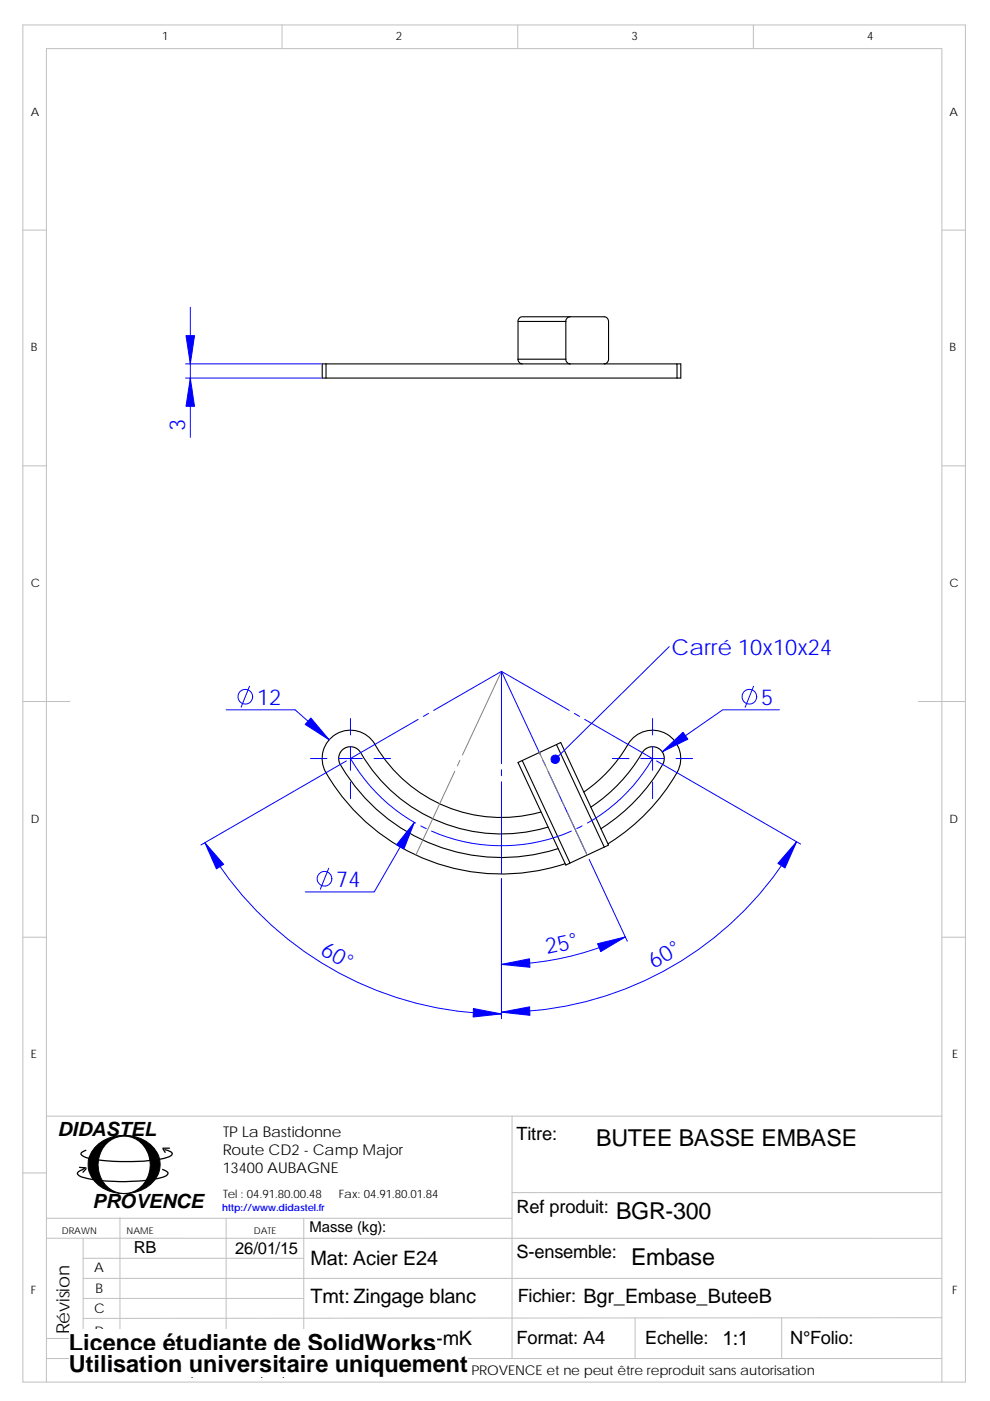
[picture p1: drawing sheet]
<svg xmlns="http://www.w3.org/2000/svg" width="210mm" height="297mm" viewBox="0 0 210 297" stroke-linecap="round" stroke-linejoin="round" font-family="sans-serif">
<g fill="none" stroke="#c0c0c0" stroke-width=".21">
<path d="M4.8 5.3h200v287.7h-200zM59.8 5.3v5M109.8 5.3v5M159.8 5.3v5M4.8 48.8h5M199.8 48.8h5M4.8 98.8h5M199.8 98.8h5M4.8 148.7h10M194.8 148.7h10M4.8 198.7h5M199.8 198.7h5"/>
<path d="M9.8 236.6h190M108.6 236.6v51.4M4.8 248.7h5M9.8 258.3h98.8M25.4 258.2v29.7M48 258.3v29.7M64.4 258.3v29.7M108.6 252.9h91.2M9.8 262.5l190 .1M17.6 275.3h46.8M17.6 266.8h46.8M17.6 271h182.2"/>
<path d="M17.6 262.5v25.5M134.7 279.4v8.6M165.8 279.4v8.6M199.8 279.4l-182.2 .1M9.8 293v-282.7h190v282.7M9.8 283.8h54.6M9.8 288h190"/>
</g>
<g fill="none" stroke="#000" stroke-width=".23">
<path d="M69.2 77.2h59M69.2 77.2v3M69.2 77.2h-.9v3h.9M109.9 76.2h10.1M109.9 76.2l.2 .6 .7 .4M120 76.2l.3 .6 .6 .4M120 68.2v8M120 68.2h-10.1v8M120.9 67.2l-.6 .3-.3 .7M120.9 67.2h7.4a.97 .97 0 0 1 .8 1v8.1a.96 .96 0 0 1-.9 .9M120.9 67.2h-10.1l-.7 .3-.2 .7M128.2 77.2h15.4v3"/>
<path d="M143.6 77.2h.8v3h-.8M69.2 80.2h74.4M118 157.9l10.2 21.7M118 157.9l.9-.5 10.2 21.8-.9 .4M118 157.9l-7.2 3.3M136.2 159.6a34.8 34.8 0 0 1-10.9 11.5M136.2 159.6l.7-.8 .8-.4 1-.1 .9 .3 .7 .6 .5 .9 .1 1-.3 1M109.9 161.6l.9-.4 10.1 21.8-.9 .4zM114.8 172.2a31 31 0 0 1-35.3-14.5 6 6 0 0 0-8.5-1.9 6 6 0 0 0-1.6 8.5 43 43 0 0 0 50.5 18.8M116.3 175.4a34.9 34.9 0 0 1-40.2-16.4l-.6-.4-.9-.3-.9 .1-.9 .4-.5 .6-.4 .7-.1 1 .2 .7a39.5 39.5 0 0 0 46.4 18.1M123.8 167.9a33.6 33.6 0 0 0 10-10.9 6 6 0 0 1 8.1-1.1 6 6 0 0 1 1.6 8 43.1 43.1 0 0 1-14.6 15M128.2 179.6l-7.3 3.4"/>
<path d="M140.5 162.1a39.5 39.5 0 0 1-13.1 13.6"/>
</g>
<path d="M106.4 142.3l-8.3 17.8M114.4 159.6l4.3 9.1M96.5 163.5l-8.3 17.8M97.5 161.2l-.5 1.2M119.2 169.8l.5 1.2M120.3 172.1l4.2 9.2" fill="none" stroke="#808080" stroke-width=".21"/>
<g fill="none" stroke="#00f" stroke-width=".21">
<path d="M39.3 77.2h28.9M40.4 65.2v27.5M39.3 80.2h28.9M141.9 137.1l-24.1 23.9M48 150.5h14.6l7.2 6.4M52.9 145.5l-1.8 4.4M74.3 152.3v3.5M74.3 158.3v5M88.7 152.5l-14.4 8.3a37.2 37.2 0 0 0 13.8 13.7M90.9 151.3l-1.1 .6M106.4 142.3l8.2 17.8M106.4 142.3v19.6"/>
<path d="M106.4 142.3l-14.4 8.3M106.4 142.3l14.3 8.3M121.8 151.3l1.1 .6M124 152.5l14.4 8.3a37 37 0 0 1-13.8 13.7M138.4 152.3v3.5M138.4 158.3v5M159.8 145.5l-1.7 4.4M165.3 150.5h-12l-12.8 8.9M43.5 178.7a72.7 72.7 0 0 0 62.9 36.3M65.8 160.8h3.5M71.8 160.8h5M73.5 161.3l-30.9 17.9"/>
<path d="M74.3 165.8v3.5M79.3 160.8h3.5M87.9 174.4l-8.5 14.7h-14.6M89.3 175.1l1.1 .6M91.5 176.2a36.9 36.9 0 0 0 29.7 0M106.4 163.2v1.3M106.4 165.7v19.6M115.2 161.2l.5 1.2M116.2 163.5l8.3 17.8M123.5 175.1l-1.2 .6M129.9 160.8h3.5M135.9 160.8h5"/>
<path d="M138.4 165.8v3.5M139.3 161.3l30.5 17.7M143.4 160.8h3.5M169 178.5a72.3 72.3 0 0 1-62.6 36.1M69.7 184.1l-1.8 4.4M106.4 186.3v29.7M125 182.2l8.1 17.4M132.6 198.6a61.6 61.6 0 0 1-26.2 5.9"/>
<circle cx="52" cy="147.7" r="1.56"/>
<circle cx="158.9" cy="147.7" r="1.56"/>
<circle cx="68.8" cy="186.3" r="1.55"/>
</g>
<g fill="#00f" stroke="#00f" stroke-width=".21">
<path d="M43.5 178.7l3.9 4.5-1.5 1z" fill-rule="evenodd"/>
<path d="M100.4 213.8l6 1.2-6 .6z" fill-rule="evenodd"/>
<path d="M106.4 214.6l5.9-1.1 .1 1.8z" fill-rule="evenodd"/>
<path d="M169 178.5l-2.5 5.5-1.5-1z" fill-rule="evenodd"/>
<path d="M87.9 174.4l-2.2 5.6-1.6-.9z" fill-rule="evenodd"/>
<path d="M126.7 200.1l5.9-1.5-5.2 3.2z" fill-rule="evenodd"/>
<path d="M65.9 152.2l3.9 4.7-5.1-3.3z" fill-rule="evenodd"/>
<path d="M106.4 204.5l5.9-1.2 .1 1.8z" fill-rule="evenodd"/>
<path d="M140.5 159.4l4.4-4.1 1 1.4z" fill-rule="evenodd"/>
<path d="M117.1 160.4a.9 .9 0 0 1 1.3-.1 .9 .9 0 0 1 0 1.3 .9 .9 0 0 1-1.3 0l.7-.6-.7 .6a.93 .93 0 0 1 0-1.2z" fill-rule="evenodd"/>
<path d="M39.5 71.2h1.8l-.9 6z" fill-rule="evenodd"/>
<path d="M40.4 80.2l.9 5.9h-1.8z" fill-rule="evenodd"/>
</g>
<path d="M20.7 242.7a8.7 8.7 0 0 1 12.3 1.2 5.4 5.4 0 0 1-1.7 7.7 8.8 8.8 0 0 1-11.5-1.5 5.3 5.3 0 0 1 .9-7.4z" fill-rule="evenodd" fill="#000" stroke="#000" stroke-width=".21"/>
<path d="M22.3 242.8a5.3 5.3 0 0 1 9.3 2.2 6.1 6.1 0 0 1-4.8 8 5.8 5.8 0 0 1-5.9-7l.3-1.3 .5-1z" fill-rule="evenodd" fill="#fff" stroke="#000" stroke-width=".21"/>
<path d="M16.9 247.5l1.3 .1M18 247.6l-.4 .3a1.36 1.36 0 0 0-1.2 1 1.97 1.97 0 0 0 1.5 .8 39.1 39.1 0 0 0 16.8-.2l.5-.2 .4-.4a1.2 1.2 0 0 0-1.1-1M18.2 247.8l-.6 .7M34.6 243.6l.4 .7M34.6 243.4h1.3M35 243.8a2.01 2.01 0 0 1 1.5 .8 1.18 1.18 0 0 1-1.2 .8 42.7 42.7 0 0 1-17.1 0 1.12 1.12 0 0 1-1-.9l1-.6" fill="none" stroke="#000" stroke-width=".27"/>
<g fill="#fff">
<path d="M14.6 281.7h78v5.7h-78z"/>
<path d="M14.6 286.3h84.6v5.7h-84.6z"/>
</g>
<g font-size="5">
<text x="14.6" y="286.4">Licence étudiante de SolidWorks</text>
<text x="14.6" y="290.9">Utilisation universitaire uniquement</text>
</g>
<g font-size="4.9">
<text x="126.4" y="243">BUTEE BASSE EMBASE</text>
<text x="130.7" y="258.6">BGR-300</text>
<text x="133.9" y="268.2">Embase</text>
</g>
<g font-size="4.7" fill="#00f">
<text x="39.3" y="91.4" transform="rotate(-90 39.3 91.4)">3</text>
<text x="142.5" y="138.9">Carré 10x10x24</text>
<text x="54.5" y="149.4">12</text>
<text x="161.4" y="149.4">5</text>
<text x="71.3" y="188">74</text>
<text x="67.8" y="202.2" transform="rotate(30 67.8 202.2)">60°</text>
<text x="116.1" y="202.3" transform="rotate(-12 116.1 202.3)">25°</text>
<text x="138.7" y="205.4" transform="rotate(-30 138.7 205.4)">60°</text>
</g>
<g font-size="4.2">
<text x="12.2" y="240.8">DIDASTEL</text>
<text x="19.6" y="256.2">PROVENCE</text>
<text x="65.9" y="268.2">Mat: Acier E24</text>
<text x="65.9" y="276.2">Tmt: Zingage blanc</text>
<text x="66" y="285.1">Tol: ISO 2768-mK</text>
</g>
<g font-size="3.9">
<text x="109.5" y="241.7">Titre:</text>
<text x="109.5" y="257.3">Ref produit:</text>
<text x="109.6" y="266.7">S-ensemble:</text>
<text x="109.8" y="276.1">Fichier: Bgr_Embase_ButeeB</text>
<text x="14.8" y="282.9" transform="rotate(-90 14.8 282.9)">Révision</text>
<text x="109.6" y="285">Format: A4</text>
<text x="136.9" y="284.9">Echelle: 1:1</text>
<text x="167.6" y="285">N°Folio:</text>
</g>
<g font-size="3.5">
<text x="28.4" y="265.7">RB</text>
<text x="49.9" y="265.8">26/01/15</text>
</g>
<g font-size="3.2">
<text x="47.2" y="244.9">Route CD2 - Camp Major</text>
<text x="47.3" y="241.1">TP La Bastidonne</text>
<text x="47.3" y="248.8">13400 AUBAGNE</text>
<text x="65.7" y="261.2">Masse (kg):</text>
</g>
<text font-size="2.9" x="35.5" y="291.6">Ce plan est la propriété de la société DIDASTEL PROVENCE et ne peut être reproduit sans autorisation</text>
<g font-size="2.8">
<text x="20" y="269.7">A</text>
<text x="20.2" y="274.2">B</text>
<text x="20" y="278.4">C</text>
<text x="20" y="283.2">D</text>
</g>
<g font-size="2.5">
<text x="34.4" y="8.5">1</text>
<text x="84" y="8.5">2</text>
<text x="134" y="8.5">3</text>
<text x="183.9" y="8.5">4</text>
<text x="6.5" y="24.5">A</text>
<text x="201.4" y="24.5">A</text>
<text x="6.5" y="74.5">B</text>
<text x="201.4" y="74.5">B</text>
<text x="6.5" y="124.5">C</text>
<text x="201.4" y="124.5">C</text>
<text x="6.5" y="174.4">D</text>
<text x="201.4" y="174.4">D</text>
<text x="6.5" y="224.4">E</text>
<text x="201.9" y="224.4">E</text>
<text x="47.3" y="253.9">Tel : 04.91.80.00.48</text>
<text x="71.9" y="253.9">Fax: 04.91.80.01.84</text>
<text x="6.5" y="274.4">F</text>
<text x="201.9" y="274.4">F</text>
</g>
<text font-size="2.1" fill="#00f" x="47.1" y="256.8">http://www.didastel.fr</text>
<g font-size="2">
<text x="13.1" y="261.6">DRAWN</text>
<text x="26.9" y="261.6">NAME</text>
<text x="53.8" y="261.6">DATE</text>
</g>
</svg>
